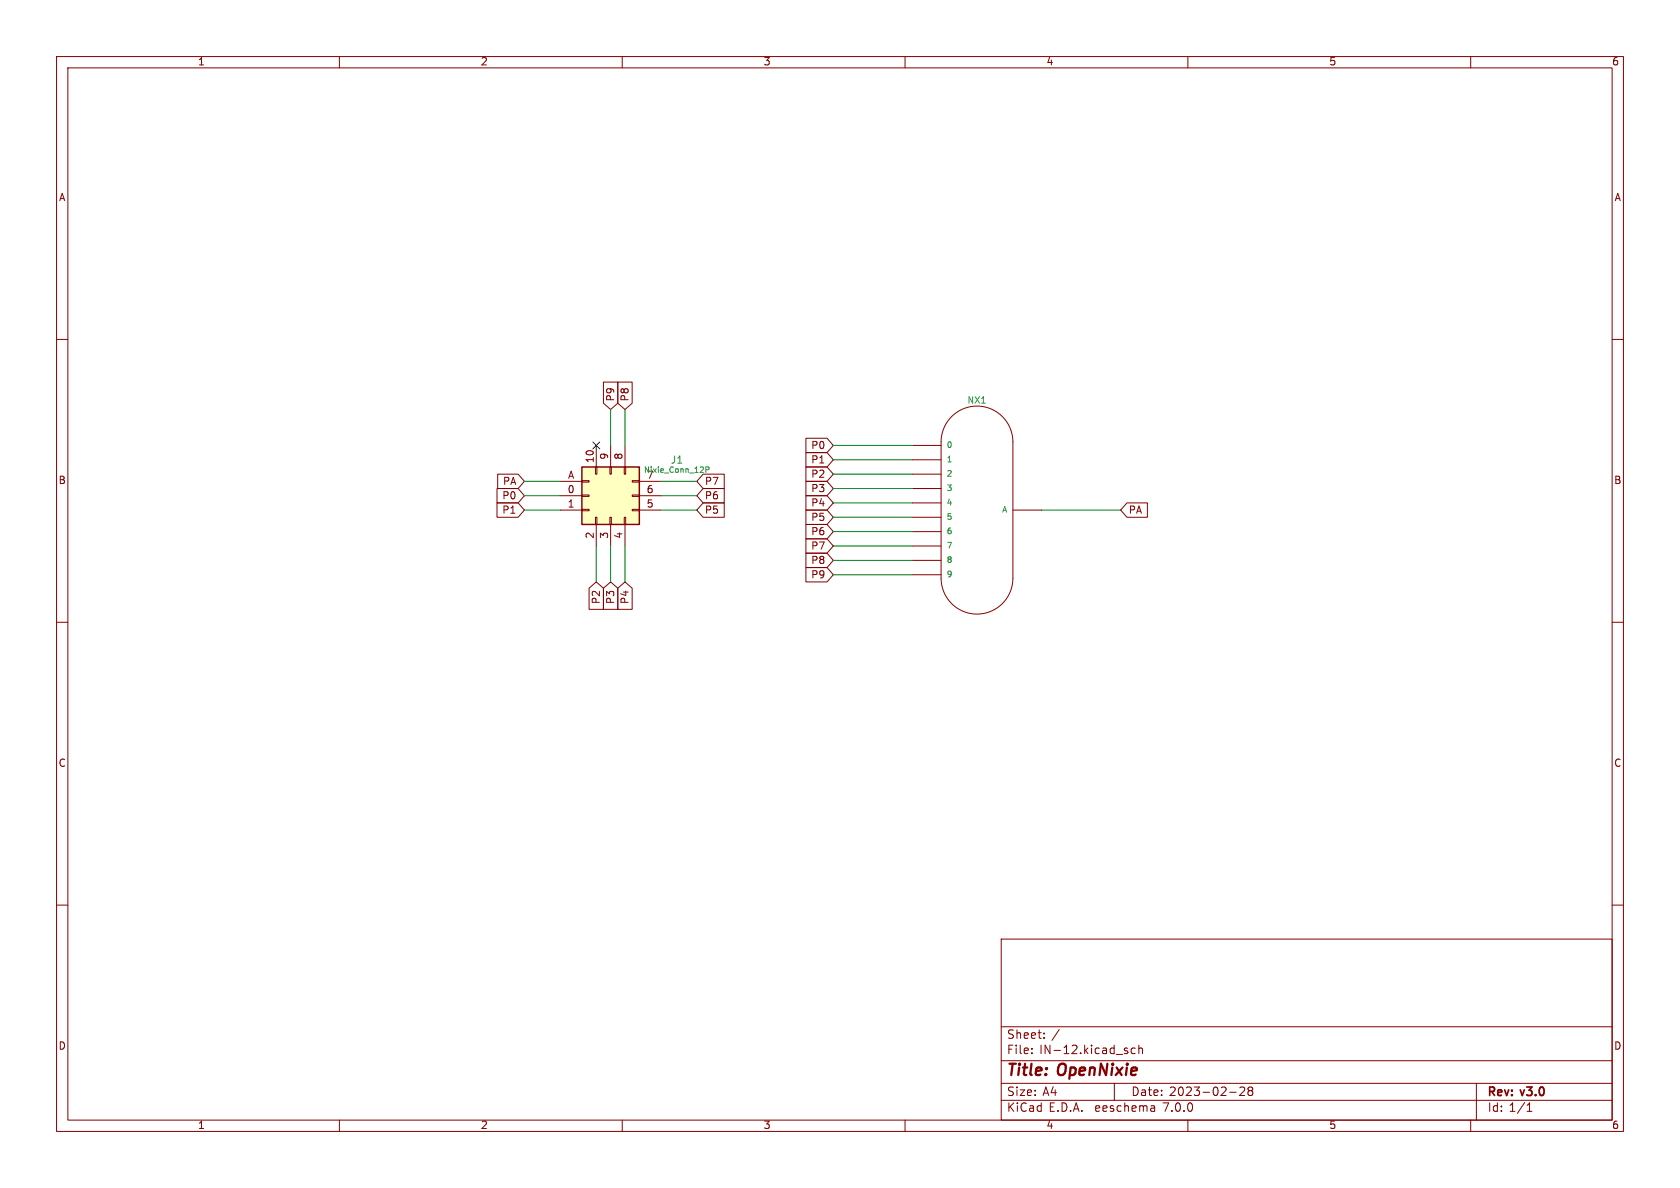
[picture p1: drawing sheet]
(kicad_sch (version 20230121) (generator eeschema)

 (paper "A4")

 (title_block
  (title "OpenNixie")
  (date "2023-02-28")
  (rev "v3.0"))

 (lib_symbols
  (symbol "Nixie_Clock:IN-12A" (pin_numbers hide) (pin_names (offset 1.016)) (in_bom yes) (on_board yes)
   (property "Reference" "NX" (at -5.715 19.685 0) (effects (font (size 1.143 1.143)) (justify left bottom)))
   (property "Value" "IN-12A" (at 6.35 -2.54 0) (effects (font (size 1.143 1.143)) (justify left bottom) hide))
   (property "Footprint" "Nixie_Clock:IN-12A" (at 0.762 2.54 0) (effects (font (size 0.508 0.508)) hide))
   (property "Datasheet" "" (at 0 -1.27 0) (effects (font (size 1.27 1.27)) hide))
   (symbol "IN-12A_1_0"
    (polyline (pts (xy -7.62 -12.065) (xy -7.62 12.065)) (stroke (width 0) (type solid)) (fill (type none)))
    (polyline (pts (xy 5.08 -12.065) (xy 5.08 12.065)) (stroke (width 0) (type solid)) (fill (type none))))
   (symbol "IN-12A_1_1"
    (arc (start -7.62 -12.065) (mid -1.27 -18.3874) (end 5.08 -12.065) (stroke (width 0) (type solid)) (fill (type none)))
    (arc (start 5.08 12.065) (mid -1.27 18.3874) (end -7.62 12.065) (stroke (width 0) (type solid)) (fill (type none)))
    (pin bidirectional line (at -12.7 11.43 0) (length 5.08) (name "0" (effects (font (size 1.016 1.016)))) (number "0" (effects (font (size 1.016 1.016)))))
    (pin bidirectional line (at -12.7 8.89 0) (length 5.08) (name "1" (effects (font (size 1.016 1.016)))) (number "1" (effects (font (size 1.016 1.016)))))
    (pin bidirectional line (at -12.7 6.35 0) (length 5.08) (name "2" (effects (font (size 1.016 1.016)))) (number "2" (effects (font (size 1.016 1.016)))))
    (pin bidirectional line (at -12.7 3.81 0) (length 5.08) (name "3" (effects (font (size 1.016 1.016)))) (number "3" (effects (font (size 1.016 1.016)))))
    (pin bidirectional line (at -12.7 1.27 0) (length 5.08) (name "4" (effects (font (size 1.016 1.016)))) (number "4" (effects (font (size 1.016 1.016)))))
    (pin bidirectional line (at -12.7 -1.27 0) (length 5.08) (name "5" (effects (font (size 1.016 1.016)))) (number "5" (effects (font (size 1.016 1.016)))))
    (pin bidirectional line (at -12.7 -3.81 0) (length 5.08) (name "6" (effects (font (size 1.016 1.016)))) (number "6" (effects (font (size 1.016 1.016)))))
    (pin bidirectional line (at -12.7 -6.35 0) (length 5.08) (name "7" (effects (font (size 1.016 1.016)))) (number "7" (effects (font (size 1.016 1.016)))))
    (pin bidirectional line (at -12.7 -8.89 0) (length 5.08) (name "8" (effects (font (size 1.016 1.016)))) (number "8" (effects (font (size 1.016 1.016)))))
    (pin bidirectional line (at -12.7 -11.43 0) (length 5.08) (name "9" (effects (font (size 1.016 1.016)))) (number "9" (effects (font (size 1.016 1.016)))))
    (pin bidirectional line (at 10.16 0 180) (length 5.08) (name "A" (effects (font (size 1.016 1.016)))) (number "A" (effects (font (size 1.016 1.016)))))))
  (symbol "Nixie_Clock:Nixie_Conn_12P" (pin_names (offset 1.016) hide) (in_bom yes) (on_board yes)
   (property "Reference" "J" (at 19.05 1.27 0) (effects (font (size 1.27 1.27))))
   (property "Value" "Nixie_Conn_12P" (at 19.05 -1.27 0) (effects (font (size 0.9906 0.9906))))
   (property "Footprint" "Nixie_Clock:Nixie_Conn_12P" (at 0 0 0) (effects (font (size 1.27 1.27)) hide))
   (property "Datasheet" "" (at -5.08 -1.27 0) (effects (font (size 1.27 1.27)) hide))
   (symbol "Nixie_Conn_12P_1_1"
    (rectangle (start -5.08 -2.413) (end -3.81 -2.667) (stroke (width 0.1524) (type solid)) (fill (type none)))
    (rectangle (start -5.08 0.127) (end -3.81 -0.127) (stroke (width 0.1524) (type solid)) (fill (type none)))
    (rectangle (start -5.08 2.667) (end -3.81 2.413) (stroke (width 0.1524) (type solid)) (fill (type none)))
    (rectangle (start -5.08 5.08) (end 5.08 -5.08) (stroke (width 0.254) (type solid)) (fill (type background)))
    (rectangle (start -2.413 -3.81) (end -2.667 -5.08) (stroke (width 0.1524) (type solid)) (fill (type none)))
    (rectangle (start -2.413 5.08) (end -2.667 3.81) (stroke (width 0.1524) (type solid)) (fill (type none)))
    (rectangle (start 0.127 -3.81) (end -0.127 -5.08) (stroke (width 0.1524) (type solid)) (fill (type none)))
    (rectangle (start 0.127 5.08) (end -0.127 3.81) (stroke (width 0.1524) (type solid)) (fill (type none)))
    (rectangle (start 2.667 -3.81) (end 2.413 -5.08) (stroke (width 0.1524) (type solid)) (fill (type none)))
    (rectangle (start 2.667 5.08) (end 2.413 3.81) (stroke (width 0.1524) (type solid)) (fill (type none)))
    (rectangle (start 5.08 -2.667) (end 3.81 -2.413) (stroke (width 0.1524) (type solid)) (fill (type none)))
    (rectangle (start 5.08 -0.127) (end 3.81 0.127) (stroke (width 0.1524) (type solid)) (fill (type none)))
    (rectangle (start 5.08 2.413) (end 3.81 2.667) (stroke (width 0.1524) (type solid)) (fill (type none)))
    (pin bidirectional line (at -8.89 0 0) (length 3.81) (name "0" (effects (font (size 1.27 1.27)))) (number "0" (effects (font (size 1.27 1.27)))))
    (pin bidirectional line (at -8.89 -2.54 0) (length 3.81) (name "1" (effects (font (size 1.27 1.27)))) (number "1" (effects (font (size 1.27 1.27)))))
    (pin bidirectional line (at -2.54 8.89 270) (length 3.81) (name "10" (effects (font (size 1.27 1.27)))) (number "10" (effects (font (size 1.27 1.27)))))
    (pin bidirectional line (at -2.54 -8.89 90) (length 3.81) (name "2" (effects (font (size 1.27 1.27)))) (number "2" (effects (font (size 1.27 1.27)))))
    (pin passive line (at 0 -8.89 90) (length 3.81) (name "3" (effects (font (size 1.27 1.27)))) (number "3" (effects (font (size 1.27 1.27)))))
    (pin bidirectional line (at 2.54 -8.89 90) (length 3.81) (name "4" (effects (font (size 1.27 1.27)))) (number "4" (effects (font (size 1.27 1.27)))))
    (pin bidirectional line (at 8.89 -2.54 180) (length 3.81) (name "5" (effects (font (size 1.27 1.27)))) (number "5" (effects (font (size 1.27 1.27)))))
    (pin bidirectional line (at 8.89 0 180) (length 3.81) (name "6" (effects (font (size 1.27 1.27)))) (number "6" (effects (font (size 1.27 1.27)))))
    (pin bidirectional line (at 8.89 2.54 180) (length 3.81) (name "7" (effects (font (size 1.27 1.27)))) (number "7" (effects (font (size 1.27 1.27)))))
    (pin bidirectional line (at 2.54 8.89 270) (length 3.81) (name "8" (effects (font (size 1.27 1.27)))) (number "8" (effects (font (size 1.27 1.27)))))
    (pin bidirectional line (at 0 8.89 270) (length 3.81) (name "9" (effects (font (size 1.27 1.27)))) (number "9" (effects (font (size 1.27 1.27)))))
    (pin bidirectional line (at -8.89 2.54 0) (length 3.81) (name "A" (effects (font (size 1.27 1.27)))) (number "A" (effects (font (size 1.27 1.27))))))))


 (no_connect (at 105.41 78.74))

 (wire (pts (xy 147.32 99.06) (xy 161.29 99.06)) (stroke (width 0) (type default)))
 (wire (pts (xy 147.32 88.9) (xy 161.29 88.9)) (stroke (width 0) (type default)))
 (wire (pts (xy 105.41 96.52) (xy 105.41 102.87)) (stroke (width 0) (type default)))
 (wire (pts (xy 147.32 91.44) (xy 161.29 91.44)) (stroke (width 0) (type default)))
 (wire (pts (xy 92.71 90.17) (xy 99.06 90.17)) (stroke (width 0) (type default)))
 (wire (pts (xy 107.95 72.39) (xy 107.95 78.74)) (stroke (width 0) (type default)))
 (wire (pts (xy 92.71 87.63) (xy 99.06 87.63)) (stroke (width 0) (type default)))
 (wire (pts (xy 147.32 78.74) (xy 161.29 78.74)) (stroke (width 0) (type default)))
 (wire (pts (xy 123.19 85.09) (xy 116.84 85.09)) (stroke (width 0) (type default)))
 (wire (pts (xy 184.15 90.17) (xy 198.12 90.17)) (stroke (width 0) (type default)))
 (wire (pts (xy 147.32 93.98) (xy 161.29 93.98)) (stroke (width 0) (type default)))
 (wire (pts (xy 123.19 87.63) (xy 116.84 87.63)) (stroke (width 0) (type default)))
 (wire (pts (xy 147.32 83.82) (xy 161.29 83.82)) (stroke (width 0) (type default)))
 (wire (pts (xy 110.49 96.52) (xy 110.49 102.87)) (stroke (width 0) (type default)))
 (wire (pts (xy 99.06 85.09) (xy 92.71 85.09)) (stroke (width 0) (type default)))
 (wire (pts (xy 147.32 81.28) (xy 161.29 81.28)) (stroke (width 0) (type default)))
 (wire (pts (xy 147.32 96.52) (xy 161.29 96.52)) (stroke (width 0) (type default)))
 (wire (pts (xy 147.32 101.6) (xy 161.29 101.6)) (stroke (width 0) (type default)))
 (wire (pts (xy 147.32 86.36) (xy 161.29 86.36)) (stroke (width 0) (type default)))
 (wire (pts (xy 123.19 90.17) (xy 116.84 90.17)) (stroke (width 0) (type default)))
 (wire (pts (xy 107.95 96.52) (xy 107.95 102.87)) (stroke (width 0) (type default)))
 (wire (pts (xy 110.49 72.39) (xy 110.49 78.74)) (stroke (width 0) (type default)))

 (global_label "P0" (shape input) (at 92.71 87.63 180) (fields_autoplaced) (effects (font (size 1.27 1.27)) (justify right))
  (property "Intersheetrefs" "${INTERSHEET_REFS}" (at 87.3247 87.63 0) (effects (font (size 1.27 1.27)) (justify right) hide)))
 (global_label "P5" (shape input) (at 123.19 90.17 0) (fields_autoplaced) (effects (font (size 1.27 1.27)) (justify left))
  (property "Intersheetrefs" "${INTERSHEET_REFS}" (at 128.5753 90.17 0) (effects (font (size 1.27 1.27)) (justify left) hide)))
 (global_label "P7" (shape input) (at 147.32 96.52 180) (fields_autoplaced) (effects (font (size 1.27 1.27)) (justify right))
  (property "Intersheetrefs" "${INTERSHEET_REFS}" (at 141.9347 96.52 0) (effects (font (size 1.27 1.27)) (justify right) hide)))
 (global_label "P9" (shape input) (at 147.32 101.6 180) (fields_autoplaced) (effects (font (size 1.27 1.27)) (justify right))
  (property "Intersheetrefs" "${INTERSHEET_REFS}" (at 141.9347 101.6 0) (effects (font (size 1.27 1.27)) (justify right) hide)))
 (global_label "P6" (shape input) (at 123.19 87.63 0) (fields_autoplaced) (effects (font (size 1.27 1.27)) (justify left))
  (property "Intersheetrefs" "${INTERSHEET_REFS}" (at 128.5753 87.63 0) (effects (font (size 1.27 1.27)) (justify left) hide)))
 (global_label "P5" (shape input) (at 147.32 91.44 180) (fields_autoplaced) (effects (font (size 1.27 1.27)) (justify right))
  (property "Intersheetrefs" "${INTERSHEET_REFS}" (at 141.9347 91.44 0) (effects (font (size 1.27 1.27)) (justify right) hide)))
 (global_label "P7" (shape input) (at 123.19 85.09 0) (fields_autoplaced) (effects (font (size 1.27 1.27)) (justify left))
  (property "Intersheetrefs" "${INTERSHEET_REFS}" (at 128.5753 85.09 0) (effects (font (size 1.27 1.27)) (justify left) hide)))
 (global_label "P8" (shape input) (at 147.32 99.06 180) (fields_autoplaced) (effects (font (size 1.27 1.27)) (justify right))
  (property "Intersheetrefs" "${INTERSHEET_REFS}" (at 141.9347 99.06 0) (effects (font (size 1.27 1.27)) (justify right) hide)))
 (global_label "P6" (shape input) (at 147.32 93.98 180) (fields_autoplaced) (effects (font (size 1.27 1.27)) (justify right))
  (property "Intersheetrefs" "${INTERSHEET_REFS}" (at 141.9347 93.98 0) (effects (font (size 1.27 1.27)) (justify right) hide)))
 (global_label "PA" (shape input) (at 198.12 90.17 0) (fields_autoplaced) (effects (font (size 1.27 1.27)) (justify left))
  (property "Intersheetrefs" "${INTERSHEET_REFS}" (at 203.3844 90.17 0) (effects (font (size 1.27 1.27)) (justify left) hide)))
 (global_label "P3" (shape input) (at 107.95 102.87 270) (fields_autoplaced) (effects (font (size 1.27 1.27)) (justify right))
  (property "Intersheetrefs" "${INTERSHEET_REFS}" (at 107.95 108.2553 90) (effects (font (size 1.27 1.27)) (justify right) hide)))
 (global_label "PA" (shape input) (at 92.71 85.09 180) (fields_autoplaced) (effects (font (size 1.27 1.27)) (justify right))
  (property "Intersheetrefs" "${INTERSHEET_REFS}" (at 87.4456 85.09 0) (effects (font (size 1.27 1.27)) (justify right) hide)))
 (global_label "P9" (shape input) (at 107.95 72.39 90) (fields_autoplaced) (effects (font (size 1.27 1.27)) (justify left))
  (property "Intersheetrefs" "${INTERSHEET_REFS}" (at 107.95 67.0047 90) (effects (font (size 1.27 1.27)) (justify left) hide)))
 (global_label "P1" (shape input) (at 92.71 90.17 180) (fields_autoplaced) (effects (font (size 1.27 1.27)) (justify right))
  (property "Intersheetrefs" "${INTERSHEET_REFS}" (at 87.3247 90.17 0) (effects (font (size 1.27 1.27)) (justify right) hide)))
 (global_label "P1" (shape input) (at 147.32 81.28 180) (fields_autoplaced) (effects (font (size 1.27 1.27)) (justify right))
  (property "Intersheetrefs" "${INTERSHEET_REFS}" (at 141.9347 81.28 0) (effects (font (size 1.27 1.27)) (justify right) hide)))
 (global_label "P4" (shape input) (at 147.32 88.9 180) (fields_autoplaced) (effects (font (size 1.27 1.27)) (justify right))
  (property "Intersheetrefs" "${INTERSHEET_REFS}" (at 141.9347 88.9 0) (effects (font (size 1.27 1.27)) (justify right) hide)))
 (global_label "P4" (shape input) (at 110.49 102.87 270) (fields_autoplaced) (effects (font (size 1.27 1.27)) (justify right))
  (property "Intersheetrefs" "${INTERSHEET_REFS}" (at 110.49 108.2553 90) (effects (font (size 1.27 1.27)) (justify right) hide)))
 (global_label "P8" (shape input) (at 110.49 72.39 90) (fields_autoplaced) (effects (font (size 1.27 1.27)) (justify left))
  (property "Intersheetrefs" "${INTERSHEET_REFS}" (at 110.49 67.0047 90) (effects (font (size 1.27 1.27)) (justify left) hide)))
 (global_label "P3" (shape input) (at 147.32 86.36 180) (fields_autoplaced) (effects (font (size 1.27 1.27)) (justify right))
  (property "Intersheetrefs" "${INTERSHEET_REFS}" (at 141.9347 86.36 0) (effects (font (size 1.27 1.27)) (justify right) hide)))
 (global_label "P0" (shape input) (at 147.32 78.74 180) (fields_autoplaced) (effects (font (size 1.27 1.27)) (justify right))
  (property "Intersheetrefs" "${INTERSHEET_REFS}" (at 141.9347 78.74 0) (effects (font (size 1.27 1.27)) (justify right) hide)))
 (global_label "P2" (shape input) (at 105.41 102.87 270) (fields_autoplaced) (effects (font (size 1.27 1.27)) (justify right))
  (property "Intersheetrefs" "${INTERSHEET_REFS}" (at 105.41 108.2553 90) (effects (font (size 1.27 1.27)) (justify right) hide)))
 (global_label "P2" (shape input) (at 147.32 83.82 180) (fields_autoplaced) (effects (font (size 1.27 1.27)) (justify right))
  (property "Intersheetrefs" "${INTERSHEET_REFS}" (at 141.9347 83.82 0) (effects (font (size 1.27 1.27)) (justify right) hide)))

 (symbol (lib_id "Nixie_Clock:Nixie_Conn_12P") (at 107.95 87.63 0) (unit 1) (in_bom yes) (on_board yes) (dnp no) (fields_autoplaced)
  (property "Reference" "J1" (at 119.697 81.4183 0) (effects (font (size 1.27 1.27))))
  (property "Value" "Nixie_Conn_12P" (at 119.697 83.1559 0) (effects (font (size 0.9906 0.9906))))
  (property "Footprint" "Nixie_Clock:Nixie_Conn_12P" (at 107.95 87.63 0) (effects (font (size 1.27 1.27)) hide))
  (property "Datasheet" "" (at 102.87 88.9 0) (effects (font (size 1.27 1.27)) hide)) (pin "0") (pin "1") (pin "10") (pin "2") (pin "3") (pin "4") (pin "5") (pin "6") (pin "7") (pin "8") (pin "9") (pin "A"))

 (symbol (lib_id "Nixie_Clock:IN-12A") (at 173.99 90.17 0) (unit 1) (in_bom yes) (on_board yes) (dnp no) (fields_autoplaced)
  (property "Reference" "NX1" (at 172.72 70.8407 0) (effects (font (size 1.143 1.143))))
  (property "Value" "IN-12A" (at 180.34 92.71 0) (effects (font (size 1.143 1.143)) (justify left bottom) hide))
  (property "Footprint" "Nixie_Clock:IN-12A" (at 174.752 87.63 0) (effects (font (size 0.508 0.508)) hide))
  (property "Datasheet" "" (at 173.99 91.44 0) (effects (font (size 1.27 1.27)) hide)) (pin "0") (pin "1") (pin "2") (pin "3") (pin "4") (pin "5") (pin "6") (pin "7") (pin "8") (pin "9") (pin "A"))

 (sheet_instances (path "" (page "1"))))
